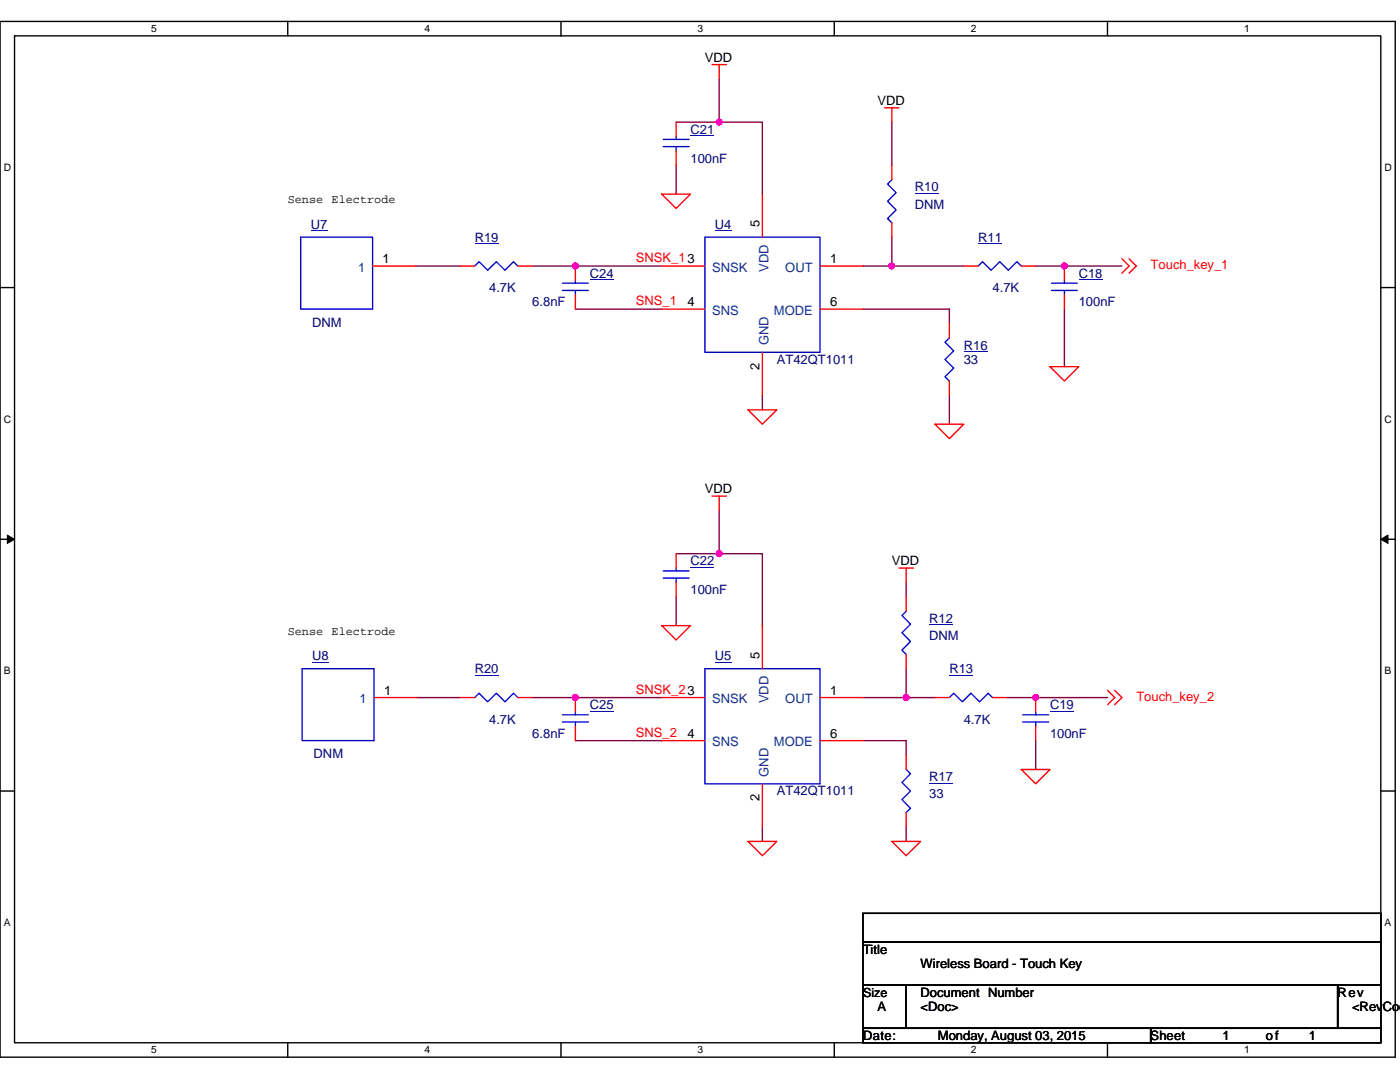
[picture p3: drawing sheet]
<svg xmlns="http://www.w3.org/2000/svg" width="279mm" height="216mm" viewBox="0 0 279 216" stroke-linecap="round" stroke-linejoin="round" font-family="sans-serif">
<path d="M0 4.3h278.4v206.6h-278.4zM2.9 7.2h272.7v200.9h-272.7z" fill="none" stroke="#000" stroke-width=".28"/>
<g fill="#fff">
<path d="M30.2 4.6h1.1v2.3h-1.1z"/>
<path d="M30.2 208.4h1.1v2.3h-1.1z"/>
</g>
<path d="M57.4 4.3v2.9M57.4 208.1v2.8" fill="none" stroke="#000" stroke-width=".28"/>
<g fill="#fff">
<path d="M84.7 4.6h1.1v2.3h-1.1z"/>
<path d="M84.7 208.4h1.1v2.3h-1.1z"/>
</g>
<path d="M112 4.3v2.9M112 208.1v2.8" fill="none" stroke="#000" stroke-width=".28"/>
<g fill="#fff">
<path d="M139.2 4.6h1.2v2.3h-1.2z"/>
<path d="M139.2 208.4h1.2v2.3h-1.2z"/>
</g>
<path d="M166.5 4.3v2.9M166.5 208.1v2.8" fill="none" stroke="#000" stroke-width=".28"/>
<g fill="#fff">
<path d="M193.8 4.6h1.1v2.3h-1.1z"/>
<path d="M193.8 208.4h1.1v2.3h-1.1z"/>
</g>
<path d="M221 4.3v2.9M221 208.1v2.8" fill="none" stroke="#000" stroke-width=".28"/>
<g fill="#fff">
<path d="M248.3 4.6h1.1v2.3h-1.1z"/>
<path d="M248.3 208.4h1.1v2.3h-1.1z"/>
<path d="M.7 32.3h1.5v2.2h-1.5z"/>
<path d="M276.3 32.3h1.5v2.2h-1.5z"/>
<path d="M.7 82.5h1.5v2.3h-1.5z"/>
<path d="M276.3 82.5h1.5v2.3h-1.5z"/>
</g>
<path d="M0 57.4h2.9M275.6 57.4h2.8" fill="none" stroke="#000" stroke-width=".28"/>
<g fill="#fff">
<path d="M.7 132.7h1.4v2.3h-1.4z"/>
<path d="M276.3 132.7h1.4v2.3h-1.4z"/>
</g>
<path d="M0 107.6h2.9M275.6 107.6h2.8" fill="none" stroke="#000" stroke-width=".28"/>
<path d="M1.5 106.8l1.4 .8-1.4 .8zM275.6 107.6l1.4-.8v1.6z" fill="#000" stroke="#000" stroke-width=".2"/>
<g fill="#fff">
<path d="M.7 182.9h1.4v2.3h-1.4z"/>
<path d="M276.3 182.9h1.4v2.3h-1.4z"/>
</g>
<path d="M0 157.8h2.9M275.6 157.8h2.8M172.2 182.2h103.4v5.8h-103.4zM172.2 188h103.4v8.6h-103.4zM172.2 196.6h8.6v8.6h-8.6zM180.8 196.6h86.2v8.6h-86.2zM267 196.6h8.6v8.6h-8.6zM172.2 205.2h57.4v2.9h-57.4zM229.6 205.2h46v2.9h-46z" fill="none" stroke="#000" stroke-width=".28"/>
<g fill="none" stroke="#800040" stroke-width=".28">
<path d="M143.5 15.8v8.6M134.9 24.4h8.6M134.9 33v5.7M143.5 24.4h8.6v14.3M178 24.4v8.6M83 53.1h8.9M106.2 53.1h25.9M172.2 53.1h5.8M178 53.1h14.3M178 47.3v5.8M206.7 53.1h17.2M114.8 61.7h17.3"/>
<path d="M152.1 78.9v2.9M172.2 61.7h17.3v2.9M189.5 78.9v5.7M212.4 61.7v11.5M134.9 110.5h8.6M134.9 119.1v5.7M143.5 101.9v8.6M143.5 110.5h8.6v14.3M180.8 116.2v2.9M83.3 139.2h8.6M106.2 139.2h25.9M172.2 139.2h8.6"/>
<path d="M180.8 133.4v5.8M180.8 139.2h5.8M200.9 139.2h20.1M114.8 147.8h17.3M172.2 147.8h8.6v2.9M206.7 147.8v5.7M152.1 165v2.9M180.8 165v2.9"/>
</g>
<g fill="#f0f" stroke="#f0f" stroke-width=".28">
<circle cx="178" cy="53.1" r=".57"/>
<circle cx="114.8" cy="53.1" r=".57"/>
<circle cx="143.5" cy="24.4" r=".57"/>
<circle cx="180.8" cy="139.2" r=".57"/>
<circle cx="114.8" cy="139.2" r=".57"/>
<circle cx="143.5" cy="110.5" r=".57"/>
<circle cx="206.7" cy="139.2" r=".57"/>
<circle cx="212.4" cy="53.1" r=".57"/>
</g>
<g fill="none" stroke="#f00" stroke-width=".28">
<path d="M142.1 12.9h2.9M143.5 12.9v2.9M132.1 38.7h5.7l-2.9 2.9zM134.9 24.4v2.8M134.9 30.1v2.9M152.1 38.7v8.6M176.6 21.5h2.8M178 21.5v2.9M178 33v2.9M74.4 53.1h8.6M91.9 53.1h2.8M103.4 53.1h2.8"/>
<path d="M114.8 53.1v2.8M114.8 58.8v2.9M132.1 53.1h8.6M163.6 53.1h8.6M178 44.5v2.8M192.3 53.1h2.9M203.8 53.1h2.9M212.4 53.1v2.8M212.4 58.8v2.9M223.9 51.6l1.4 1.5-1.4 1.4M225.3 51.6l1.5 1.5-1.5 1.4M132.1 61.7h8.6"/>
<path d="M152.1 70.3v8.6M163.6 61.7h8.6M189.5 76v2.9M189.5 64.6v2.8M209.6 73.2h5.7l-2.9 2.8zM142.1 99h2.9M143.5 99v2.9M149.3 81.8h5.7l-2.9 2.8zM186.6 84.6h5.7l-2.8 2.9zM134.9 110.5v2.8M134.9 116.2v2.9M179.4 113.3h2.9"/>
<path d="M180.8 113.3v2.9M180.8 119.1v2.9M74.7 139.2h8.6M91.9 139.2h2.8M103.4 139.2h2.8M114.8 139.2v2.8M132.1 124.8h5.7l-2.9 2.9zM132.1 139.2h8.6M152.1 124.8v8.6M163.6 139.2h8.6M180.8 130.6v2.8M186.6 139.2h2.9"/>
<path d="M198.1 139.2h2.8M206.7 139.2v2.8M221 137.8l1.5 1.4-1.5 1.4M222.5 137.8l1.4 1.4-1.4 1.4M114.8 144.9v2.9M132.1 147.8h8.6M152.1 156.4v8.6M163.6 147.8h8.6M180.8 150.7v2.8M203.8 153.5h5.8l-2.9 2.9zM206.7 144.9v2.9M149.3 167.9h5.7l-2.9 2.9z"/>
<path d="M178 167.9h5.7l-2.9 2.9zM180.8 162.1v2.9"/>
</g>
<g fill="none" stroke="#00f" stroke-width=".28">
<path d="M132.4 29.3h5.1M132.4 27.8h5.1M134.9 27.2v.6M134.9 29.3v.8M178 35.9l-.9 .8 1.7 1.7-1.7 1.8 1.7 1.7-1.7 1.7 .9 .9M60 47.3h14.4v14.4h-14.4zM94.7 53.1l.9-.9 1.7 1.7 1.8-1.7 1.7 1.7 1.7-1.7 .9 .9M112.2 58h5.2M112.2 56.5h5.2M114.8 55.9v.6M114.8 58v.8M140.7 47.3h22.9v23h-22.9z"/>
<path d="M195.2 53.1l.9-.9 1.7 1.7 1.7-1.7 1.7 1.7 1.7-1.7 .9 .9M209.8 58h5.2M209.8 56.5h5.2M212.4 55.9v.6M212.4 58v.8M189.5 67.4l-.9 .9 1.7 1.7-1.7 1.7 1.7 1.7-1.7 1.8 .9 .8M132.4 115.4h5.1M132.4 113.9h5.1M134.9 113.3v.6M134.9 115.4v.8M60.3 133.4h14.4v14.4h-14.4zM94.7 139.2l.9-.9 1.7 1.7 1.8-1.7 1.7 1.7 1.7-1.7 .9 .9"/>
<path d="M140.7 133.4h22.9v23h-22.9zM180.8 122l-.8 .8 1.7 1.7-1.7 1.8 1.7 1.7-1.7 1.7 .8 .9M189.5 139.2l.8-.9 1.7 1.7 1.8-1.7 1.7 1.7 1.7-1.7 .9 .9M112.2 144.1h5.2M112.2 142.6h5.2M114.8 142v.6M114.8 144.1v.8M180.8 153.5l.9 .9-1.7 1.7 1.7 1.7-1.7 1.8 1.7 1.7-.9 .8M204.1 144.1h5.2M204.1 142.6h5.2M206.7 142v.6M206.7 144.1v.8"/>
</g>
<g fill="none" stroke="#000080" stroke-width=".2">
<path d="M137.8 27.1h4.7M182.6 38.6h4.7M62 46h3.3M94.7 48.6h4.8M117.7 55.8h4.7M142.7 46h3.3M195.2 48.6h4.7M215.3 55.8h4.7M192.3 70.1h4.8M137.8 113.2h4.7M62.3 132.1h3.3M94.7 134.7h4.8"/>
<path d="M142.7 132.1h3.3M185.4 124.7h4.8M189.5 134.7h4.7M117.7 141.9h4.7M185.4 156.2h4.8M209.5 141.9h4.8"/>
</g>
<g font-size="2.6">
<text x="140.7" y="12.4">VDD</text>
<text x="175.1" y="21">VDD</text>
<text x="151.6" y="45.3" transform="rotate(-90 151.6 45.3)">5</text>
<text x="76.4" y="52.5">1</text>
<text x="165.7" y="52.5">1</text>
<text x="137.2" y="61.1">4</text>
<text x="165.7" y="61.1">6</text>
<text x="151.6" y="73.7" transform="rotate(-90 151.6 73.7)">2</text>
<text x="140.7" y="98.5">VDD</text>
<text x="178" y="112.8">VDD</text>
<text x="151.6" y="131.4" transform="rotate(-90 151.6 131.4)">5</text>
<text x="76.7" y="138.6">1</text>
<text x="165.7" y="138.6">1</text>
<text x="137.2" y="147.2">4</text>
<text x="165.7" y="147.2">6</text>
<text x="151.6" y="159.9" transform="rotate(-90 151.6 159.9)">2</text>
<text x="172.2" y="190.3">Title</text>
<text x="183.7" y="193.2">Wireless Board - Touch Key</text>
<text x="175.1" y="201.8">A</text>
<text x="183.7" y="198.9">Document Number</text>
<text x="183.7" y="201.8">&lt;Doc&gt;</text>
<text x="267" y="198.9">Rev</text>
<text x="269.8" y="201.8">&lt;RevCod</text>
<text x="172.2" y="207.5">Date:</text>
<text x="187.2" y="207.5">Monday, August 03, 2015</text>
<text x="229.6" y="207.5">Sheet</text>
<text x="244" y="207.5">1</text>
<text x="252.6" y="207.5">of</text>
<text x="261.2" y="207.5">1</text>
</g>
<g font-size="2.6" fill="#000080">
<text x="137.8" y="26.7">C21</text>
<text x="137.8" y="32.4">100nF</text>
<text x="182.6" y="38.2">R10</text>
<text x="182.6" y="41.6">DNM</text>
<text x="62" y="45.7">U7</text>
<text x="142.7" y="45.7">U4</text>
<text x="94.7" y="48.2">R19</text>
<text x="195.2" y="48.2">R11</text>
<text x="97.6" y="58.3">4.7K</text>
<text x="117.7" y="55.4">C24</text>
<text x="198.1" y="58.3">4.7K</text>
<text x="215.3" y="55.4">C18</text>
<text x="62.3" y="65.2">DNM</text>
<text x="106.2" y="61.2">6.8nF</text>
<text x="215.3" y="61.2">100nF</text>
<text x="192.3" y="69.8">R16</text>
<text x="155" y="72.6">AT42QT1011</text>
<text x="192.3" y="72.6">33</text>
<text x="137.8" y="112.8">C22</text>
<text x="137.8" y="118.6">100nF</text>
<text x="185.4" y="124.3">R12</text>
<text x="62.3" y="131.8">U8</text>
<text x="142.7" y="131.8">U5</text>
<text x="185.4" y="127.7">DNM</text>
<text x="94.7" y="134.3">R20</text>
<text x="189.5" y="134.3">R13</text>
<text x="117.7" y="141.5">C25</text>
<text x="209.5" y="141.5">C19</text>
<text x="97.6" y="144.4">4.7K</text>
<text x="106.2" y="147.3">6.8nF</text>
<text x="192.3" y="144.4">4.7K</text>
<text x="209.5" y="147.3">100nF</text>
<text x="62.6" y="151.3">DNM</text>
<text x="185.4" y="155.9">R17</text>
<text x="155" y="158.7">AT42QT1011</text>
<text x="185.4" y="159.3">33</text>
</g>
<g font-size="2.6" fill="#f00">
<text x="126.9" y="52.3">SNSK_13</text>
<text x="229.6" y="53.7">Touch_key_1</text>
<text x="126.9" y="60.9">SNS_1</text>
<text x="126.9" y="138.4">SNSK_23</text>
<text x="226.8" y="139.8">Touch_key_2</text>
<text x="126.9" y="147">SNS_2</text>
</g>
<g font-size="2.6" fill="#004080">
<text x="71.5" y="54.3">1</text>
<text x="142.1" y="54.3">SNSK</text>
<text x="153.4" y="54.2" transform="rotate(-90 153.4 54.2)">VDD</text>
<text x="156.7" y="54.3">OUT</text>
<text x="142.1" y="62.8">SNS</text>
<text x="154.5" y="62.8">MODE</text>
<text x="153.4" y="68.9" transform="rotate(-90 153.4 68.9)">GND</text>
<text x="71.8" y="140.4">1</text>
<text x="142.1" y="140.4">SNSK</text>
<text x="153.4" y="140.3" transform="rotate(-90 153.4 140.3)">VDD</text>
<text x="156.7" y="140.4">OUT</text>
<text x="142.1" y="148.9">SNS</text>
<text x="154.5" y="148.9">MODE</text>
<text x="153.4" y="155" transform="rotate(-90 153.4 155)">GND</text>
</g>
<text font-size="2.5" x="172.2" y="198.8">Size</text>
<g font-size="2.4">
<text x="57.4" y="40.6">Sense</text>
<text x="66.2" y="40.6">Electrode</text>
<text x="57.4" y="126.7">Sense</text>
<text x="66.2" y="126.7">Electrode</text>
</g>
<g font-size="2">
<text x="30.2" y="6.4">5</text>
<text x="84.7" y="6.4">4</text>
<text x="139.2" y="6.4">3</text>
<text x="193.8" y="6.4">2</text>
<text x="248.3" y="6.4">1</text>
<text x=".7" y="34.1">D</text>
<text x="276.3" y="34.1">D</text>
<text x=".7" y="84.3">C</text>
<text x="276.3" y="84.3">C</text>
<text x=".7" y="134.6">B</text>
<text x="276.3" y="134.6">B</text>
<text x=".7" y="184.8">A</text>
<text x="276.3" y="184.8">A</text>
<text x="30.2" y="210.2">5</text>
<text x="84.7" y="210.2">4</text>
<text x="139.2" y="210.2">3</text>
<text x="193.8" y="210.2">2</text>
<text x="248.3" y="210.2">1</text>
</g>
</svg>
